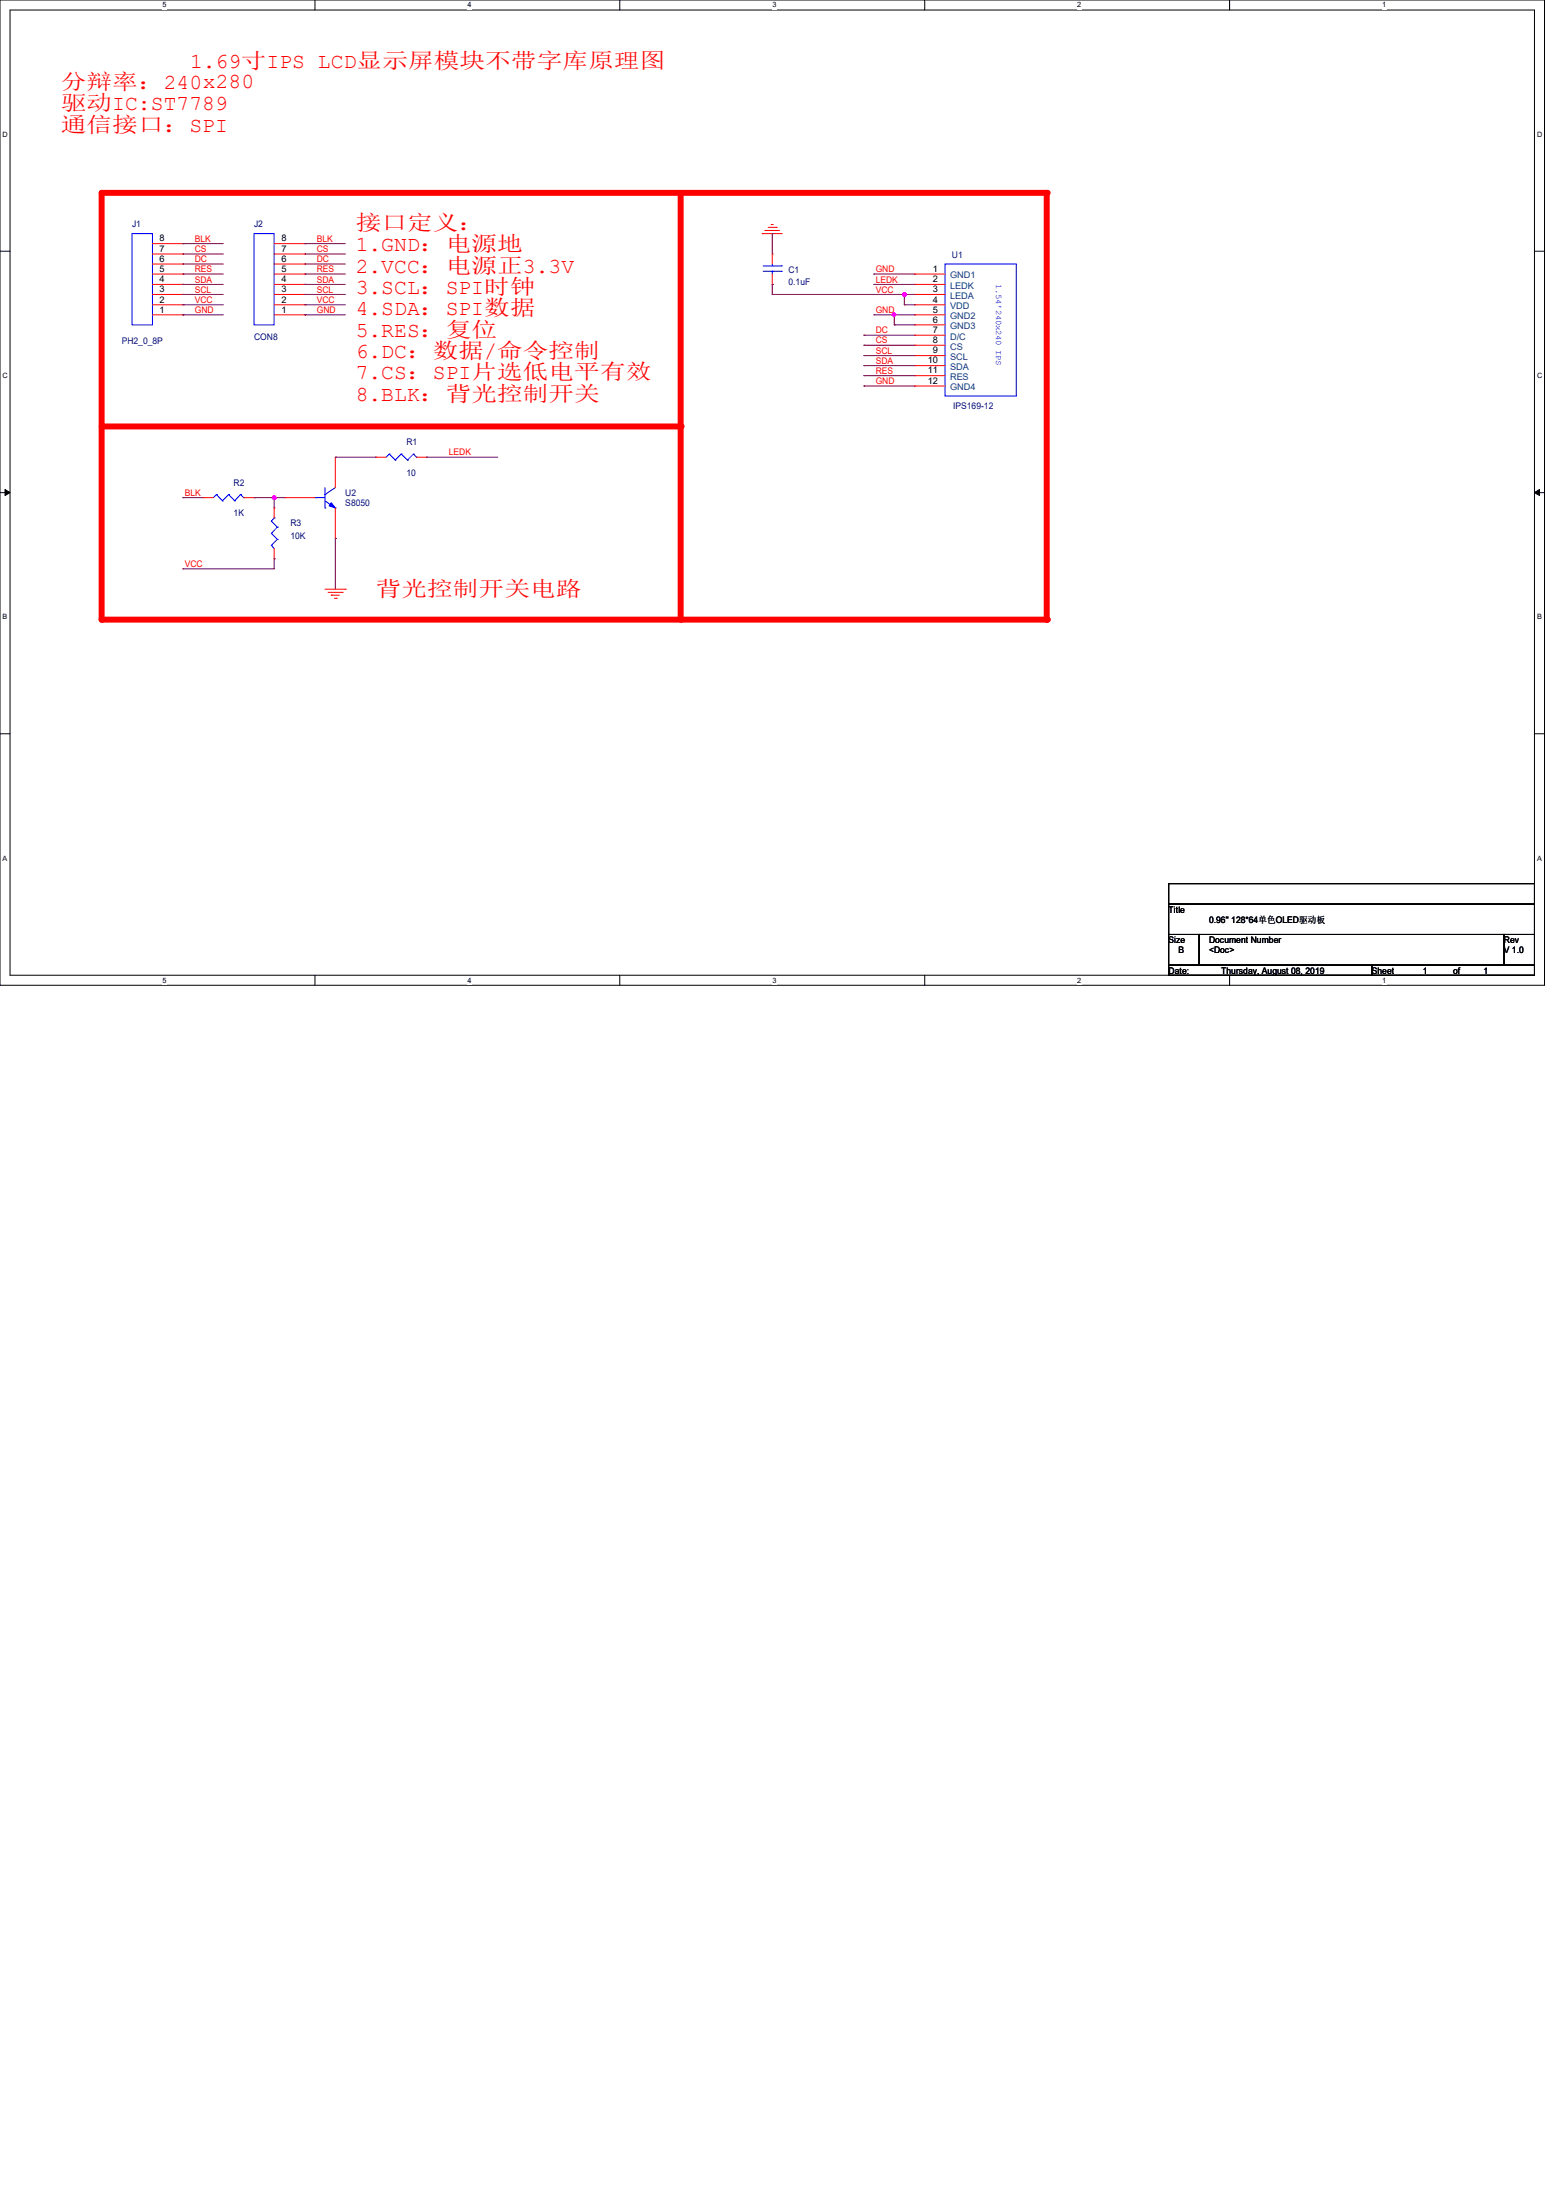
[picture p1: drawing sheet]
<svg xmlns="http://www.w3.org/2000/svg" width="210mm" height="297mm" viewBox="0 0 210 297" stroke-linecap="round" stroke-linejoin="round" font-family="sans-serif">
<path d="M0 0h208.4v133h-208.4zM1.4 1.4h205.7v130.3h-205.7z" fill="none" stroke="#000" stroke-width=".13"/>
<g fill="#fff">
<path d="M21.9 .1h.6v1.1h-.6z"/>
<path d="M21.9 131.8h.6v1.1h-.6z"/>
</g>
<path d="M42.5 0v1.4M42.5 131.7v1.3" fill="none" stroke="#000" stroke-width=".13"/>
<g fill="#fff">
<path d="M63.1 .1h.5v1.1h-.5z"/>
<path d="M63.1 131.8h.5v1.1h-.5z"/>
</g>
<path d="M83.7 0v1.4M83.7 131.7v1.3" fill="none" stroke="#000" stroke-width=".13"/>
<g fill="#fff">
<path d="M104.2 .1h.6v1.1h-.6z"/>
<path d="M104.2 131.8h.6v1.1h-.6z"/>
</g>
<path d="M124.8 0v1.4M124.8 131.7v1.3" fill="none" stroke="#000" stroke-width=".13"/>
<g fill="#fff">
<path d="M145.4 .1h.5v1.1h-.5z"/>
<path d="M145.4 131.8h.5v1.1h-.5z"/>
</g>
<path d="M165.9 0v1.4M165.9 131.7v1.3" fill="none" stroke="#000" stroke-width=".13"/>
<g fill="#fff">
<path d="M186.5 .1h.6v1.1h-.6z"/>
<path d="M186.5 131.8h.6v1.1h-.6z"/>
<path d="M.3 17.6h.8v1.1h-.8z"/>
<path d="M207.4 17.6h.8v1.1h-.8z"/>
<path d="M.3 50.2h.8v1.1h-.8z"/>
<path d="M207.4 50.2h.8v1.1h-.8z"/>
</g>
<path d="M0 33.9h1.4M207.1 33.9h1.3" fill="none" stroke="#000" stroke-width=".13"/>
<g fill="#fff">
<path d="M.3 82.8h.7v1.1h-.7z"/>
<path d="M207.4 82.8h.7v1.1h-.7z"/>
</g>
<path d="M0 66.5h1.4M207.1 66.5h1.3" fill="none" stroke="#000" stroke-width=".13"/>
<path d="M.7 66.1l.7 .4-.7 .4zM207.1 66.5l.7-.4v.8z" fill="#000" stroke="#000" stroke-width=".13"/>
<g fill="#fff">
<path d="M.3 115.3h.7v1.1h-.7z"/>
<path d="M207.4 115.3h.7v1.1h-.7z"/>
</g>
<path d="M0 99.1h1.4M207.1 99.1h1.3" fill="none" stroke="#000" stroke-width=".13"/>
<path d="M13.7 26h127.6" fill="none" stroke="#f00" stroke-width=".8"/>
<circle cx="141.3" cy="26" r=".4" fill="#f00"/>
<path d="M141.3 26v57.7" fill="none" stroke="#f00" stroke-width=".8"/>
<circle cx="141.3" cy="83.7" r=".4" fill="#f00"/>
<path d="M13.7 83.7h127.6" fill="none" stroke="#f00" stroke-width=".8"/>
<circle cx="141.3" cy="83.7" r=".4" fill="#f00"/>
<path d="M13.7 26v57.7" fill="none" stroke="#f00" stroke-width=".8"/>
<circle cx="13.7" cy="83.7" r=".4" fill="#f00"/>
<path d="M91.9 26v57.7" fill="none" stroke="#f00" stroke-width=".8"/>
<circle cx="91.9" cy="83.7" r=".4" fill="#f00"/>
<path d="M13.7 57.6h78.2" fill="none" stroke="#f00" stroke-width=".8"/>
<circle cx="91.9" cy="57.6" r=".4" fill="#f00"/>
<g fill="none" stroke="#f00" stroke-width=".13">
<path d="M20.6 39.8h4.1M20.6 38.4h4.1M20.6 37h4.1M20.6 35.6h4.1M20.6 34.3h4.1M20.6 32.9h4.1M24.7 39.8h.1M24.7 38.4h.1M24.7 37h.1M24.7 35.6h.1M24.7 34.3h.1M24.7 32.9h.1"/>
<path d="M37 39.8h4.1M37 38.4h4.1M37 37h4.1M37 35.6h4.1M37 34.3h4.1M37 32.9h4.1M41.1 39.8h.1M41.1 38.4h.1M41.1 37h.1M41.1 35.6h.1M41.1 34.3h.1M41.1 32.9h.1"/>
<path d="M102.9 31.5h.1M102.9 31.5h2.7M103.3 31.1h.1M103.3 31.1h1.9M103.7 30.7h1.1M104.1 30.3h.1M104.1 30.3h.3M104.2 34.3h.1M104.2 38.4h.1M104.2 34.3v1.3M104.2 37v1.4M104.8 30.7h.1"/>
<path d="M123.4 37h.1M123.4 38.4h.1M123.4 39.8h.1M123.4 39.8h4.2M123.4 38.4h4.2M123.4 37h4.2M20.6 42.5h4.1M20.6 41.1h4.1M24.7 42.5h.1M24.7 41.1h.1M37 42.5h4.1M37 41.1h4.1"/>
<path d="M41.1 42.5h.1M41.1 41.1h.1M123.4 41.1h.1M123.4 42.5h.1M123.4 43.9h.1M123.4 45.3h.1M123.4 46.6h.1M123.4 48h.1M123.4 49.4h.1M123.4 50.7h.1M123.4 52.1h.1M123.4 42.5h4.2"/>
<path d="M123.4 41.1h4.2M123.4 43.9h4.2M123.4 45.3h4.2M123.4 46.6h4.2M123.4 48h4.2M123.4 49.4h4.2M123.4 50.7h4.2M123.4 52.1h4.2M27.4 67.2h.1M27.4 67.2h1.4M32.9 67.2h1.4M34.3 67.2h.1"/>
<path d="M37 75.4h.1M37 68.6h.1M37 68.6v1.3M37 74v1.4M38.4 67.2h.1M38.4 67.2h4.1M43.9 79.5h2.7M44.3 80h1.9M45.3 72.7h.1M45.3 61.7h.1M45.3 61.7v4.1M45.3 68.6v4.1"/>
<path d="M46.2 80h.1M46.6 79.5h.1M50.7 61.7h.1M50.7 61.7h1.4M56.2 61.7h1.4M57.6 61.7h.1M44.7 80.3h.1M44.7 80.3h1.1M45.1 80.8h.3M45.4 80.8h.1"/>
</g>
<path d="M157.7 119.3h49.4v2.7h-49.4zM157.7 122h49.4v4.2h-49.4zM157.7 126.2h4.1v4.1h-4.1zM157.7 130.3h27.5v1.4h-27.5zM161.8 126.2h41.2v4.1h-41.2zM185.2 130.3h21.9v1.4h-21.9zM203 126.2h4.1v4.1h-4.1z" fill="none" stroke="#000" stroke-width=".13"/>
<g fill="none" stroke="#00f" stroke-width=".13">
<path d="M17.8 31.5h2.8v12.4h-2.8zM34.3 31.5h2.7v12.4h-2.7zM103 36.6h2.5M103 35.9h2.5M104.2 35.9h.1M104.2 36.6h.1M104.2 35.6v.3M104.2 36.6v.4M105.5 36.6h.1M105.5 35.9h.1M127.6 35.6h9.6v17.9h-9.6zM29.2 66.8h.1"/>
<path d="M29.2 66.8l-.4 .4M29.2 66.8l.8 .8M30 67.6h.1M30.9 66.8h.1M30.9 66.8l-.9 .8M30.9 66.8l.8 .8M31.7 67.6h.1M32.5 66.8h.1M32.5 66.8l-.8 .8M32.5 66.8l.4 .4M32.9 67.2h.1M36.6 73.6h.1"/>
<path d="M36.6 72h.1M36.6 70.4h.1M36.6 73.6l.4 .4M36.6 72l.8 .8M36.6 70.4l.8 .8M37 69.9h.1M37 69.9l-.4 .5M37.4 72.8h.1M37.4 71.2h.1M37.4 72.8l-.8 .8M37.4 71.2l-.8 .8M42.5 67.2h.1"/>
<path d="M42.5 67.2h1.4M43.9 68.6h.1M43.9 66.8h.1M43.9 65.8v2.8M43.9 67.6l1.4 1M45.3 68.6h.1M45.3 65.8l-1.4 1M52.5 61.3h.1M52.5 61.3l-.4 .4M52.5 61.3l.8 .8M53.3 62.1h.1M54.1 61.3h.1"/>
<path d="M54.1 61.3l-.8 .8M54.1 61.3l.9 .8M55 62.1h.1M55.8 61.3h.1M55.8 61.3l-.8 .8M55.8 61.3l.4 .4M56.2 61.7h.1"/>
</g>
<path d="M44.7 67.9l.6 .7-.9-.3z" fill="#00f" stroke="#00f" stroke-width=".13"/>
<g fill="none" stroke="#800040" stroke-width=".13">
<path d="M24.7 34.3h.1M24.7 35.6h.1M24.7 37h.1M24.7 38.4h.1M24.7 39.8h.1M24.7 32.9h.1M24.7 34.3h5.4M24.7 35.6h5.4M24.7 37h5.4M24.7 38.4h5.4M24.7 39.8h5.4M24.7 32.9h5.4"/>
<path d="M41.1 34.3h.1M41.1 35.6h.1M41.1 37h.1M41.1 38.4h.1M41.1 39.8h.1M41.1 32.9h.1M41.1 34.3h5.5M41.1 35.6h5.5M41.1 37h5.5M41.1 38.4h5.5M41.1 39.8h5.5M41.1 32.9h5.5"/>
<path d="M104.2 39.8h.1M104.2 38.4h.1M104.2 31.5h.1M104.2 39.8h19.2M104.2 31.5v2.8M104.2 38.4v1.4M117.9 38.4h.1M117.9 37h.1M117.9 37h5.5M117.9 38.4h5.5M122 39.8h.1M122 39.8v1.3"/>
<path d="M24.7 41.1h.1M24.7 42.5h.1M24.7 41.1h5.4M24.7 42.5h5.4M41.1 41.1h.1M41.1 42.5h.1M41.1 41.1h5.5M41.1 42.5h5.5M116.6 45.3h.1M116.6 46.6h.1M116.6 48h.1M116.6 49.4h.1"/>
<path d="M116.6 50.7h.1M116.6 52.1h.1M116.6 45.3h6.8M116.6 46.6h6.8M116.6 48h6.8M116.6 49.4h6.8M116.6 50.7h6.8M116.6 52.1h6.8M117.9 42.5h.1M117.9 42.5h5.5M120.7 42.5h.1M120.7 43.9h.1"/>
<path d="M120.7 43.9h2.7M120.7 42.5v1.4M122 41.1h.1M122 41.1h1.4M24.7 67.2h.1M24.7 76.8h.1M24.7 67.2h2.7M34.3 67.2h.1M34.3 67.2h4.1M37 67.2h.1M37 75.4h.1M37 67.2v1.4"/>
<path d="M37 75.4v1.4h-12.3M45.3 61.7h.1M45.3 72.7h.1M45.3 61.7h5.4M45.3 72.7v6.8M57.6 61.7h.1M57.6 61.7h9.6"/>
</g>
<g fill="#f0f" stroke="#f0f" stroke-width=".13">
<circle cx="37" cy="67.2" r=".25"/>
<circle cx="122" cy="39.8" r=".25"/>
<circle cx="120.7" cy="42.5" r=".24"/>
</g>
<g font-size="2.9" fill="#f00">
<text x="25.6" y="9.1">1.69寸IPS LCD显示屏模块不带字库原理图</text>
<text x="8.2" y="12">分辩率：240x280</text>
<text x="8.2" y="14.9">驱动IC:ST7789</text>
<text x="8.2" y="17.8">通信接口：SPI</text>
<text x="48" y="31.1">接口定义：</text>
<text x="48" y="34">1.GND：电源地</text>
<text x="48" y="36.8">2.VCC：电源正3.3V</text>
<text x="48" y="39.7">3.SCL：SPI时钟</text>
<text x="48" y="42.6">4.SDA：SPI数据</text>
<text x="48" y="45.5">5.RES：复位</text>
<text x="48" y="48.3">6.DC：数据/命令控制</text>
<text x="48" y="51.2">7.CS：SPI片选低电平有效</text>
<text x="48" y="54.1">8.BLK：背光控制开关</text>
<text x="50.7" y="80.4">背光控制开关电路</text>
</g>
<g font-size="1.2" fill="#000080">
<text x="17.8" y="30.6">J1</text>
<text x="34.3" y="30.6">J2</text>
<text x="128.5" y="34.9">U1</text>
<text x="106.4" y="36.8">C1</text>
<text x="106.4" y="38.4">0.1uF</text>
<text x="16.4" y="46.4">PH2_0_8P</text>
<text x="34.3" y="45.8">CON8</text>
<text x="128.6" y="55.2">IPS169-12</text>
<text x="31.5" y="65.6">R2</text>
<text x="54.9" y="60.1">R1</text>
<text x="54.9" y="64.2">10</text>
<text x="31.5" y="69.7">1K</text>
<text x="39.2" y="71.1">R3</text>
<text x="46.6" y="67">U2</text>
<text x="46.6" y="68.3">S8050</text>
<text x="39.2" y="72.7">10K</text>
</g>
<g font-size="1.2">
<text x="21.5" y="35.3">6</text>
<text x="21.5" y="34">7</text>
<text x="21.5" y="32.6">8</text>
<text x="38" y="35.3">6</text>
<text x="38" y="34">7</text>
<text x="38" y="32.6">8</text>
<text x="21.5" y="40.9">2</text>
<text x="21.5" y="39.5">3</text>
<text x="21.5" y="38.1">4</text>
<text x="21.5" y="36.7">5</text>
<text x="38" y="40.9">2</text>
<text x="38" y="39.5">3</text>
<text x="38" y="38.1">4</text>
<text x="38" y="36.7">5</text>
<text x="125.9" y="36.7">1</text>
<text x="125.9" y="38.1">2</text>
<text x="125.9" y="39.5">3</text>
<text x="125.9" y="40.9">4</text>
<text x="21.5" y="42.2">1</text>
<text x="38" y="42.2">1</text>
<text x="125.9" y="42.2">5</text>
<text x="125.9" y="43.6">6</text>
<text x="125.9" y="45">7</text>
<text x="125.9" y="46.3">8</text>
<text x="125.9" y="47.7">9</text>
<text x="125.2" y="49.1">10</text>
<text x="125.2" y="50.4">11</text>
<text x="125.2" y="51.8">12</text>
<text x="157.7" y="123.2">Title</text>
<text x="163.2" y="124.6">0.96'' 128*64单色OLED驱动板</text>
<text x="157.7" y="127.3">Size</text>
<text x="157.7" y="131.4">Date:</text>
<text x="159.1" y="128.7">B</text>
<text x="163.2" y="127.3">Document Number</text>
<text x="163.2" y="128.7">&lt;Doc&gt;</text>
<text x="164.8" y="131.4">Thursday, August 08, 2019</text>
<text x="185.1" y="131.4">Sheet</text>
<text x="192" y="131.4">1</text>
<text x="196.1" y="131.4">of</text>
<text x="200.2" y="131.4">1</text>
<text x="203" y="127.3">Rev</text>
<text x="203" y="128.7">V 1.0</text>
</g>
<g font-size="1.2" fill="#f00">
<text x="26.3" y="34">CS</text>
<text x="26.3" y="35.4">DC</text>
<text x="26.3" y="32.6">BLK</text>
<text x="42.8" y="34">CS</text>
<text x="42.8" y="35.4">DC</text>
<text x="42.8" y="32.6">BLK</text>
<text x="26.3" y="36.7">RES</text>
<text x="26.3" y="38.1">SDA</text>
<text x="26.3" y="39.5">SCL</text>
<text x="26.3" y="40.9">VCC</text>
<text x="42.8" y="36.7">RES</text>
<text x="42.8" y="38.1">SDA</text>
<text x="42.8" y="39.5">SCL</text>
<text x="42.8" y="40.9">VCC</text>
<text x="118.2" y="39.5">VCC</text>
<text x="118.2" y="38.1">LEDK</text>
<text x="118.2" y="36.7">GND</text>
<text x="26.3" y="42.2">GND</text>
<text x="42.8" y="42.2">GND</text>
<text x="118.2" y="45">DC</text>
<text x="118.2" y="46.4">CS</text>
<text x="118.2" y="47.8">SCL</text>
<text x="118.2" y="42.2">GND</text>
<text x="118.2" y="49.1">SDA</text>
<text x="118.2" y="50.5">RES</text>
<text x="118.2" y="51.9">GND</text>
<text x="60.6" y="61.5">LEDK</text>
<text x="24.9" y="66.9">BLK</text>
<text x="24.9" y="76.5">VCC</text>
</g>
<g font-size="1.2" fill="#004080">
<text x="128.2" y="37.6">GND1</text>
<text x="128.2" y="39">LEDK</text>
<text x="128.2" y="40.3">LEDA</text>
<text x="128.2" y="41.7">VDD</text>
<text x="128.2" y="43.1">GND2</text>
<text x="128.2" y="44.5">GND3</text>
<text x="128.2" y="45.8">D/C</text>
<text x="128.2" y="47.2">CS</text>
<text x="128.2" y="48.6">SCL</text>
<text x="128.2" y="50">SDA</text>
<text x="128.2" y="51.3">RES</text>
<text x="128.2" y="52.7">GND4</text>
</g>
<text font-size="1.1" fill="#00f" x="134.4" y="38.4" transform="rotate(90 134.4 38.4)">1.54'240x240 IPS</text>
<g font-size="1">
<text x="21.9" y="1">5</text>
<text x="63.1" y="1">4</text>
<text x="104.2" y="1">3</text>
<text x="145.4" y="1">2</text>
<text x="186.5" y="1">1</text>
<text x=".3" y="18.5">D</text>
<text x="207.5" y="18.5">D</text>
<text x=".3" y="51">C</text>
<text x="207.5" y="51">C</text>
<text x=".3" y="83.6">B</text>
<text x="207.5" y="83.6">B</text>
<text x=".3" y="116.2">A</text>
<text x="207.5" y="116.2">A</text>
<text x="21.9" y="132.7">5</text>
<text x="63.1" y="132.7">4</text>
<text x="104.2" y="132.7">3</text>
<text x="145.4" y="132.7">2</text>
<text x="186.5" y="132.7">1</text>
</g>
</svg>
